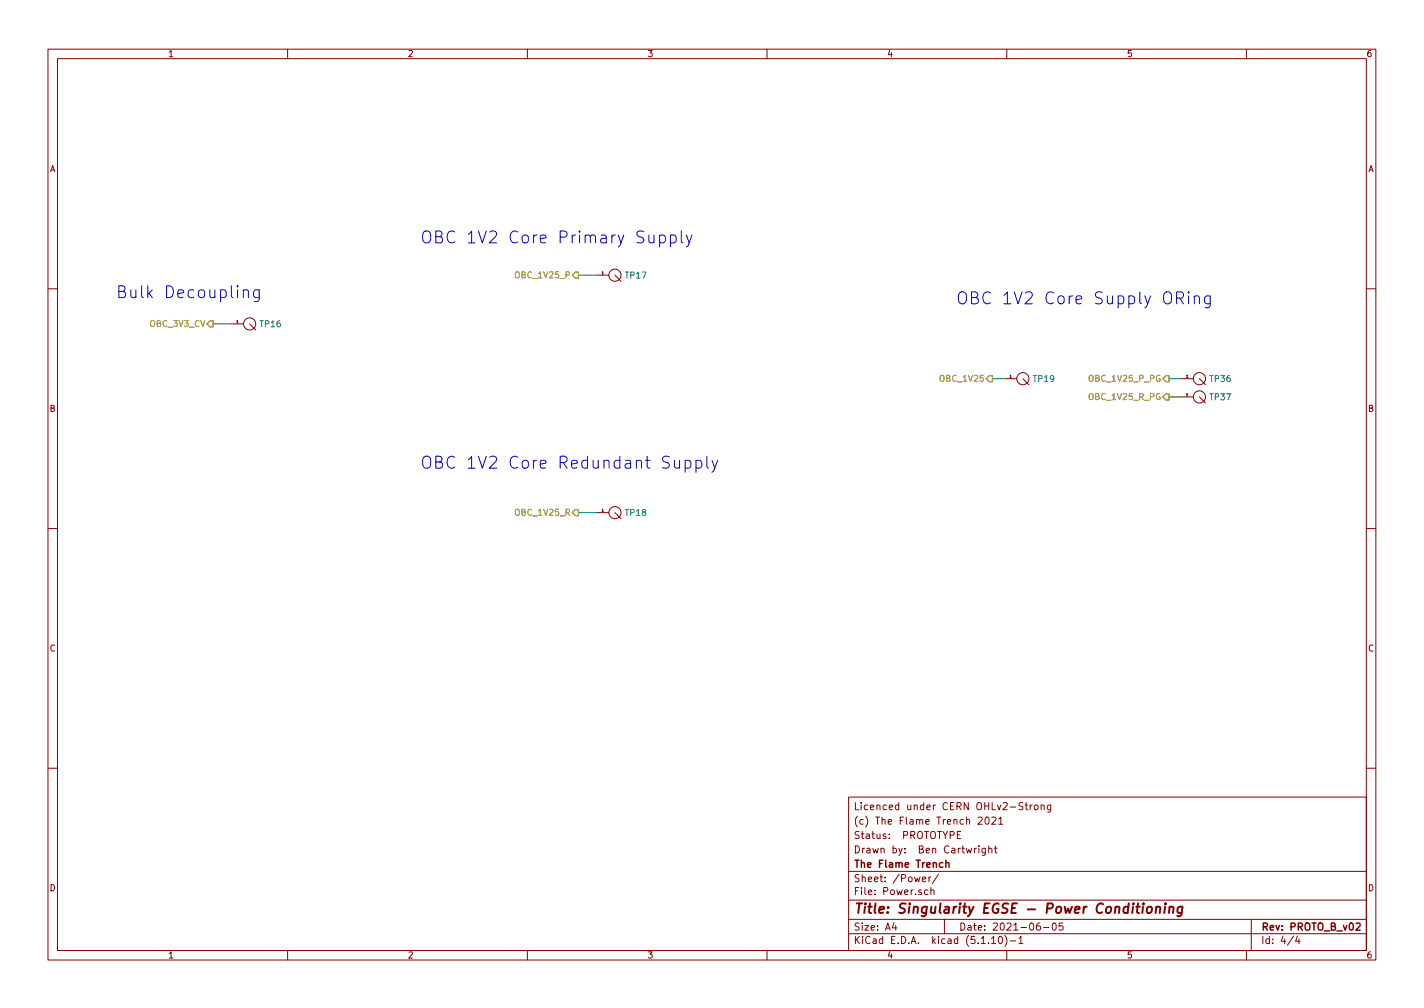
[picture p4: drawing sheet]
<svg xmlns="http://www.w3.org/2000/svg" width="297mm" height="210mm" viewBox="0 0 297 210" stroke-linecap="round" stroke-linejoin="round" font-family="sans-serif">
<g fill="none" stroke="#840000" stroke-width=".21">
<path d="M10 10.3h277v189.9h-277zM12 12.2h273v186.1h-273zM60 10.3v1.9M110 10.3v1.9M160 10.3v1.9M210 10.3v1.9M260 10.3v1.9M124.5 57.4h2.5M128.3 57.4l1.2 1.3M10 60.2h2M48.3 67.6h2.5M52.1 67.6l1.2 1.2"/>
<path d="M209.5 79h2.6M213.4 79l1.2 1.3M246.4 79h2.5M250.2 79l1.3 1.3M285 60.2h2M246.4 82.8h2.5M250.2 82.8l1.3 1.3M10 110.3h2M124.5 106.9h2.5M128.3 106.9l1.2 1.3M285 110.3h2M10 160.2h2"/>
<path d="M177 166.3h108v32h-108zM199.7 174.1h.5M200.4 173.4h-.7v1.5h.7M203.3 176.9v1M203.7 176.9l-.4 .3M204 170.6l.6-.2 .3 .5-.9 1h.9M204.2 176.4v.2M204.2 176.9v1M205.5 176.9v1.2l-.2 .3h-.4M205.5 177l-.4-.1-.3 .3 .1 .6 .2 .1 .4-.1M205.6 170.6l.2-.2a.8 .8 0 0 1 .5 .8 .8 .8 0 0 1-.5 .7l-.3-.5zM206.2 177.1l.3-.2 .3 .1 .1 .9"/>
<path d="M206.2 176.4v1.5M206.9 170.6l.6-.2 .2 .5-.9 1h.9M207.4 176.9h.6M207.6 176.4v1.3l.4 .2M208.3 170.9l.5-.5v1.5M208.3 171.9h.9M213.4 167.5l-.6-.1-.2 .2v.4l.7 .3 .1 .3-.3 .3-.6-.1M213.8 167.9h.6M214 167.4v1.3l.4 .2M214.9 167.9v1M215.3 167.9l-.4 .3M215.8 168l.2-.1 .5 .1v.8l-.2 .1-.5-.1z"/>
<path d="M217.2 168l.2-.1 .4 .1v.9M217.2 167.9v1M219.2 167.9v1.2l-.3 .3-.4-.1M219.2 168l-.5-.1-.2 .3 .1 .6h.6M285 160.2h2M60 198.3v1.9M110 198.3v1.9M160 198.3v1.9M177 194.8h108M177 191.8h108M177 187.8h108M177 181.8h108"/>
<path d="M186.5 192.5l-.4 1h1M186.8 193v1M192.4 183.4l.7-.1v-.3l-.5-.1-.2 .2 .1 .7h.6M193.5 185.7l-.4-.1-.3 .3 .1 .6 .2 .1 .4-.1M193.8 182.9v1M194.2 185.7l.2-.1 .4 .1v.9M194.2 182.9l-.4 .3M194.2 185.1v1.5M195.8 182.3l-1.3 2M197 191.8v3M206.8 195.8l.5-.5v1.5M206.8 196.8h.9"/>
<path d="M208.5 195.4l.1-.1a.8 .8 0 0 1 .5 .8 .8 .8 0 0 1-.5 .7 1 1 0 0 1-.1-1.4zM209.6 195.1a1.71 1.71 0 0 1 0 2.3M210 198.3v1.9M210.7 196.3h1.2M212.5 195.8l.5-.5v1.5M212.5 196.8h.9M216.9 192.5l-.4 .1a.96 .96 0 0 0 0 1.4l.5-.1v-.5l-.2-.3-.5 .1-.1 .2M217.7 193.5h1.1M219.6 192.7l.4-.2a.86 .86 0 0 1-.2 1.5l-.2-.1-.1-.4zM221.7 192.5h-.7l-.1 .7 .2-.1 .5 .1 .2 .2-.1 .5-.2 .1-.6-.1M260 198.3v1.9M261 191.8v6.5"/>
<path d="M269.8 195.2l-1.2 2M270.6 195.2l-.3 1.1h.9M271 195.8v1"/>
<circle cx="128.3" cy="57.4" r="1.27"/>
<circle cx="52.1" cy="67.6" r="1.27"/>
<circle cx="213.4" cy="79" r="1.27"/>
<circle cx="250.2" cy="79" r="1.27"/>
<circle cx="250.2" cy="82.8" r="1.27"/>
<circle cx="128.3" cy="106.9" r="1.27"/>
</g>
<path d="M197.3 179.4v1.5M196.7 180l-.5-.1-.2 .3 .1 .6h.6M197.3 180.1l.2-.2 .4 .1 .1 .9M282.9 192.7l.5-.2 .3 .2v.3l-.9 1h.9" fill="none" stroke="#840000" stroke-width=".3"/>
<path d="M238.5 188.4l-.1 .1 .1 .1v-.2v.2M239.4 189.3l.3-.2 .5 .2v.8l-.4 .3a.48 .48 0 0 1-.6-.3zM241.2 189.3l.3-.2 .5 .1-.1 1.2M241.2 189.1l-.2 1.3M243 189.1l-.2 1.3M243.1 188.4v.2l.1-.1-.1-.1v.2M244 189.3l.3-.2 .4 .1v1.2M244 189.1l-.2 1.3M246.6 189.2l-.5-.1-.5 .4v.8l.3 .1 .6-.1M246.7 189.1l-.4 1.8a.53 .53 0 0 1-.7 .1" fill="none" stroke="#840000" stroke-width=".41"/>
<path d="M120.6 57.4h3.9M44.4 67.6h3.9M207 79h2.5M243.8 79h2.6M243.8 82.8h2.6M120.6 106.9h3.9" fill="none" stroke="#008400" stroke-width=".21"/>
<path d="M120 56.8h.6v1.2h-.6l-.6-.6zM43.8 66.9h.6v1.3h-.6l-.6-.6zM206.4 78.4h.6v1.2h-.6l-.7-.6zM243.2 78.4h.6v1.2h-.6l-.6-.6zM243.2 82.2h.6v1.2h-.6l-.6-.6zM120 106.3h.6v1.3h-.6l-.6-.7z" fill="none" stroke="#848400" stroke-width=".25"/>
<g fill="none" stroke="#0000c2" stroke-width=".21">
<path d="M135.4 49l.1 1.5a.69 .69 0 0 0 .9-.1M136.4 49v1.7M137.6 49.1a.79 .79 0 0 1 1.2 .4l-.1 .9a.79 .79 0 0 1-1.1 .1M137.6 49v2.5M139.9 49.1a.82 .82 0 0 1 1 .1l.1 .3-.1 .9-.3 .3-.7-.2M139.9 49v2.5M142.1 48.2v2.1l.4 .4M143.2 49l.6 1.7M144.3 49l-.8 2.3-.3 .2M50.7 60.7a.62 .62 0 0 1 1.1 .1v1.3M50.7 60.4v1.7M54.1 60.4v2.1a.69 .69 0 0 1-1.1 .3"/>
<path d="M54.1 60.5a.79 .79 0 0 0-1.2 .4l.1 1a.79 .79 0 0 0 1.1 .1M245.4 62.2h1a.68 .68 0 0 0 .5-.7 .68 .68 0 0 0-.5-.6h-1v2.5M246 62.2l.9 1.2M247.9 60.9l-.1 .1h.3l-.2-.1v.2M247.9 61.7v1.7M249.1 61.9a.62 .62 0 0 1 1.1 .2v1.3M249.1 61.7v1.7M252.5 61.7v2a.69 .69 0 0 1-1.1 .4M252.5 61.8a.79 .79 0 0 0-1.2 .4l.1 .9a.79 .79 0 0 0 1.1 .1M140.7 96l.1 1.5a.69 .69 0 0 0 1-.1M141.8 96v1.7M142.9 96.1a.79 .79 0 0 1 1.2 .4l-.1 .9a.79 .79 0 0 1-1.1 .1"/>
<path d="M142.9 96v2.5M145.2 96.1a.82 .82 0 0 1 1.1 .1l.1 .3-.1 .9-.4 .3-.7-.2M145.2 96v2.5M147.4 95.2v2.1l.4 .4M148.5 96l.6 1.7M149.7 96l-.8 2.2-.4 .3"/>
</g>
<g font-size="3.5" fill="#0000c2">
<text x="87.6" y="50.8">OBC 1V2 Core Primary Supply</text>
<text x="24.1" y="62.2">Bulk Decoupling</text>
<text x="199.4" y="63.5">OBC 1V2 Core Supply ORing</text>
<text x="87.6" y="97.8">OBC 1V2 Core Redundant Supply</text>
</g>
<text font-size="2.8" fill="#840000" x="178" y="190.5">Title: Singularity EGSE - Power Conditioning</text>
<g font-size="2.1" fill="#840000">
<text x="178" y="172">(c) The Flame Trench 2021</text>
<text x="178" y="169">Licenced under CERN OHLv2-Strong</text>
<text x="178" y="178">Drawn by: Ben Cartwright</text>
<text x="178" y="175">Status: PROTOTYPE</text>
<text x="178" y="184">Sheet: /Power/</text>
<text x="178" y="181">The Flame Trench</text>
<text x="178" y="186.7">File: Power.sch</text>
<text x="178" y="196.9">KiCad E.D.A. kicad (5.1.10)-1</text>
<text x="178" y="194.1">Size: A4</text>
<text x="200" y="194.1">Date: 2021-06-05</text>
<text x="263" y="194.1">Rev: PROTO_B_v02</text>
<text x="263" y="196.9">Id: 4/4</text>
</g>
<g font-size="1.8" fill="#840000">
<text x="35" y="11.9">1</text>
<text x="85" y="11.9">2</text>
<text x="135" y="11.9">3</text>
<text x="185" y="11.9">4</text>
<text x="235" y="11.9">5</text>
<text x="285" y="11.9">6</text>
<text x="10.4" y="35.9">A</text>
<text x="285.4" y="35.9">A</text>
<text x="10.4" y="85.9">B</text>
<text x="285.4" y="85.9">B</text>
<text x="10.4" y="135.9">C</text>
<text x="285.4" y="135.9">C</text>
<text x="10.4" y="185.9">D</text>
<text x="285.4" y="185.9">D</text>
<text x="35" y="199.9">1</text>
<text x="85" y="199.9">2</text>
<text x="135" y="199.9">3</text>
<text x="185" y="199.9">4</text>
<text x="235" y="199.9">5</text>
<text x="285" y="199.9">6</text>
</g>
<g font-size="1.8" fill="#848400">
<text x="107.9" y="58">OBC_1V25_P</text>
<text x="31.4" y="68.2">OBC_3V3_CV</text>
<text x="196.4" y="79.6">OBC_1V25</text>
<text x="227.5" y="83.4">OBC_1V25_R_PG</text>
<text x="227.6" y="79.6">OBC_1V25_P_PG</text>
<text x="107.8" y="107.6">OBC_1V25_R</text>
</g>
<g font-size="1.8" fill="#008484">
<text x="130.5" y="58.1">TP17</text>
<text x="54.3" y="68.2">TP16</text>
<text x="215.6" y="79.7">TP19</text>
<text x="252.5" y="83.5">TP37</text>
<text x="252.5" y="79.7">TP36</text>
<text x="130.5" y="107.6">TP18</text>
</g>
<g font-size=".7" fill="#840000">
<text x="125.6" y="57.2">1</text>
<text x="49.4" y="67.4">1</text>
<text x="210.6" y="78.8">1</text>
<text x="247.5" y="82.6">1</text>
<text x="247.5" y="78.8">1</text>
<text x="125.6" y="106.7">1</text>
</g>
</svg>
